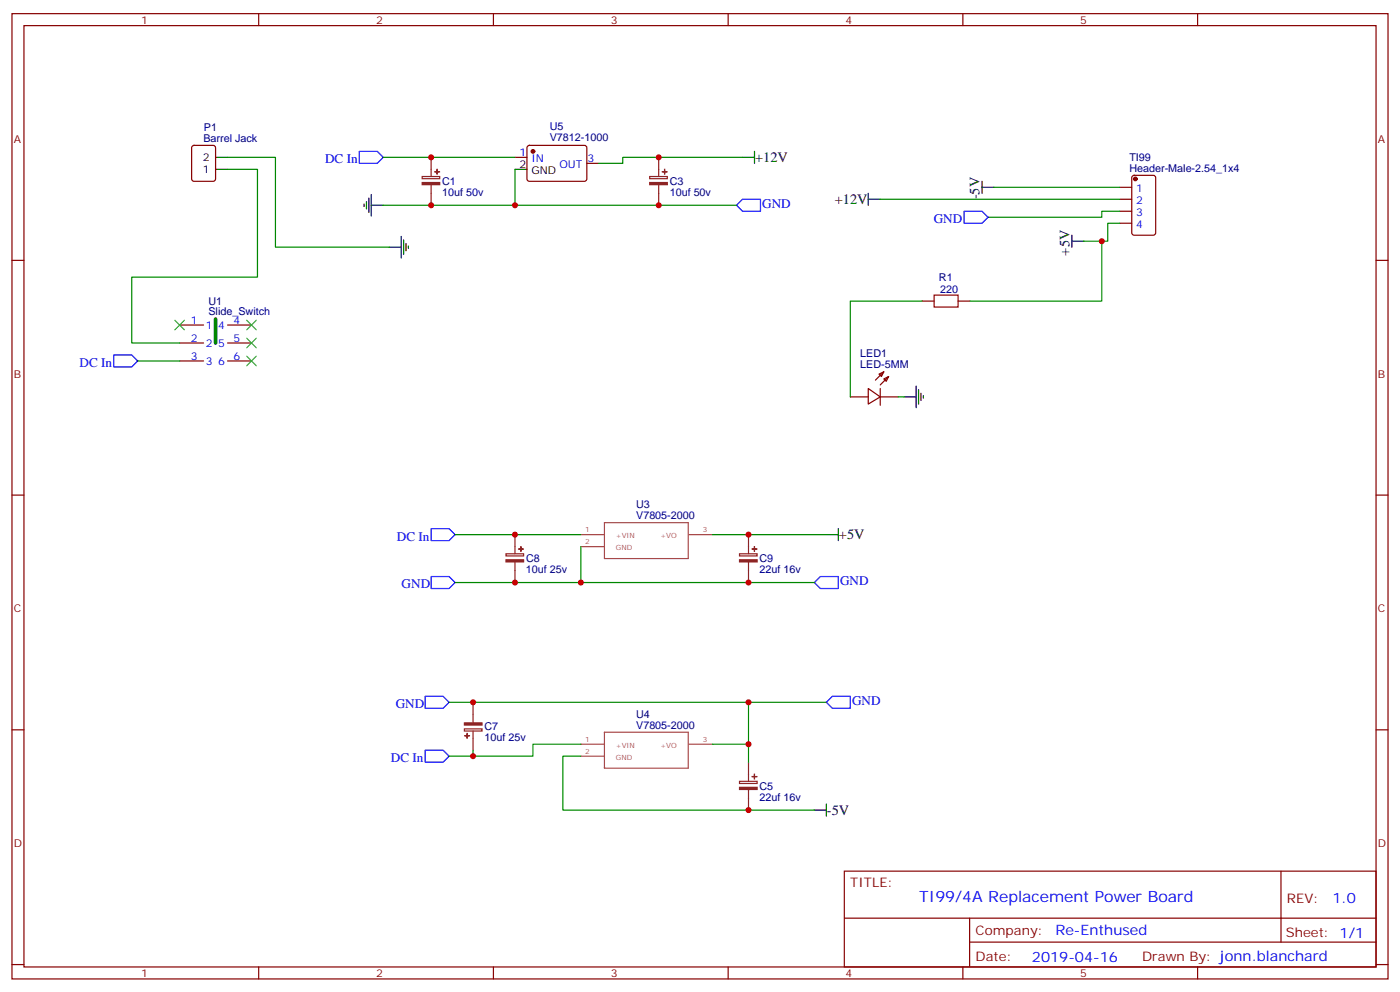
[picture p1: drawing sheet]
<svg xmlns="http://www.w3.org/2000/svg" width="412mm" height="292mm" viewBox="0 0 412 292" stroke-linecap="round" stroke-linejoin="round" font-family="sans-serif">
<g fill="none" stroke="#870000" stroke-width=".35">
<path d="M3.5 4h405.4v284.4h-405.4zM7.1 7.5h398.2v277.3h-398.2zM76.2 4v3.5M145.3 4v3.5M214.5 4v3.5M283.6 4v3.5M352.8 4v3.5M56.7 43l.4-.2h5.7l.6 .5 .1 9.4-.5 .7h-5.9l-.6-.5-.1-9.4zM151.7 46.4h3.5M155.5 43l.4-.2 16.5 .1 .5 .6-.1 9.5-.6 .4-16.5-.1-.5-.6v-9.2zM172.9 48.1h3.5M329.8 55.2h3.6"/>
<path d="M329.8 58.7h3.6M333.6 51.9l.5-.3h5.6l.7 .5v16.5l-.4 .6-5.9 .1-.7-.5v-16.4zM3.5 76.7h3.6M329.8 62.2h3.6M329.8 65.8h3.6M405.3 76.7h3.6M52.9 95.7h7.1M67 95.7h7.1M271.6 88.7h3.6M282.2 88.7h3.6M52.9 101h7.1M52.9 106.3h7.1"/>
<path d="M67 101h7.1M67 106.3h7.1M250.5 116.9h5.3M255.8 114.4l3.5 2.5-3.5 2.1zM258.9 110.2l1.4-.7-.7 1.4zM259.3 116.9h5.3M259.3 114.4v5M260.3 111.6l1.5-.7-.7 1.4zM260.3 109.5l-2.4 2.5M261.8 110.9l-2.5 2.5M3.5 145.8h3.6M405.3 145.8h3.6"/>
<path d="M3.5 215h3.6M405.3 215h3.6M248.7 256.6h156.6v28.2h-156.6zM377.3 256.6v20.9M248.7 270.5h156.5M285.6 277.5h119.6M285.6 270.5v14.1M3.5 284.1h3.6M76.2 284.8v3.6M145.3 284.8v3.6M214.5 284.8v3.6M283.6 284.8v3.6"/>
<path d="M352.8 284.8v3.6M405.3 284.1h3.6"/>
</g>
<g fill="none" stroke="#000" stroke-width=".35">
<path d="M63.5 49.9h3.5M63.5 46.4h3.5M107.9 59.4v2.1M108.7 58.3v4.3M109.4 57.3v6.3M151.7 49.9h3.5M218.7 46.4h3.5M222.2 44.6v3.5M255.8 58.7h3.5M255.8 56.9v3.6M289.3 55.2h3.5M289.3 53.4v3.5"/>
<path d="M107.2 60.1v.7M109.4 60.5h3.5M114.7 72.8h3.5M118.2 69.6v6.4M118.9 70.7v4.2M119.6 71.8v2.1M120.3 72.5v.7M315.7 71h3.6M315.7 69.3v3.5M266.3 116.9h3.6M269.9 113.7v6.4M270.6 114.8v4.2"/>
<path d="M271.3 115.9v2.1M272 116.6v.7M243.4 157.5h3.5M246.9 155.7v3.5M239.9 238.6h3.5M243.4 236.9v3.5"/>
</g>
<g fill="#870000" stroke="#870000" stroke-width=".35">
<circle cx="334.4" cy="52.7" r=".53"/>
<circle cx="157" cy="44.6" r=".53"/>
</g>
<g fill="none" stroke="#008700" stroke-width=".35">
<path d="M67 49.9h8.8v31.7h-37v19.4h14.1M67 46.4h14.1v26.4h33.6M112.9 46.4h38.8M151.7 49.9v10.6M218.7 46.4h-35.3v1.7h-7M259.3 58.7h70.5M292.8 55.2h37M112.9 60.5h104.1M324.6 71v17.7h-38.8M329.8 65.8h-3.5v5.2h-7M329.8 62.2h-5.2v1.8h-33.6M271.6 88.7h-21.1v28.2"/>
<path d="M40.6 106.3h12.3M264.6 116.9h1.7M134.1 157.5h37M209.9 157.5h33.5M134.1 171.6h105.8M171.1 161v10.6M132.3 206.9h111.1M171.1 219.2h-14.1v3.5h-17.7M209.9 219.2h10.6M220.5 206.9v17.6M139.3 221v1.7h-7M171.1 222.7h-5.3v15.9h74.1"/>
</g>
<path d="M275.2 86.9h7v3.6h-7z" fill="none" stroke="#a10000" stroke-width=".35"/>
<path d="M63.5 94v7" fill="none" stroke="#000" stroke-width="1.1"/>
<path d="M51.5 94.3l2.8 2.9M54.3 94.3l-2.8 2.9M72.7 94.3l2.8 2.9M72.7 99.6l2.8 2.8M75.5 94.3l-2.8 2.9M75.5 99.6l-2.8 2.8M72.7 104.9l2.8 2.8M75.5 104.9l-2.8 2.8" fill="none" stroke="#3c3" stroke-width=".35"/>
<g fill="none" stroke="#8c2424" stroke-width=".35">
<path d="M124.4 52h5.1v.6h-5.1zM127 46.4v5.6M127 54.5v6M191.4 52h5.2v.6h-5.2zM194 46.4v5.6M194 54.5v6M151.7 157.5v5.6M220.5 157.5v5.6M149 163.1h5.2v.7h-5.2zM151.7 165.6v6M217.8 163.1h5.2v.7h-5.2zM220.5 165.6v6"/>
<path d="M136.8 214.7h5.2v.6h-5.2zM139.3 206.9v6M139.3 215.3v5.7M217.8 230.2h5.2v.6h-5.2zM220.5 224.5v5.7M220.5 232.6v6"/>
</g>
<g fill="#8c2424" stroke="#8c2424" stroke-width=".35">
<path d="M124.4 53.8h5.1v.6h-5.1z"/>
<path d="M128.1 50.6h1.4z"/>
<path d="M128.7 49.9l.1 1.4z"/>
<path d="M191.4 53.8h5.2v.6h-5.2z"/>
<path d="M195.1 50.6h1.4z"/>
<path d="M195.8 49.9v1.4z"/>
<path d="M217.8 164.9h5.2v.6h-5.2z"/>
<path d="M221.5 161.7h1.5z"/>
<path d="M222.2 161v1.4z"/>
<path d="M149 164.9h5.2v.6h-5.2z"/>
<path d="M152.8 161.7h1.4z"/>
<path d="M153.4 161l.1 1.4z"/>
<path d="M217.8 231.9h5.2v.7h-5.2z"/>
<path d="M221.5 228.7l1.5 .1z"/>
<path d="M222.2 228v1.4z"/>
<path d="M136.8 212.9h5.2v.7h-5.2z"/>
<path d="M136.9 216.7h1.4z"/>
<path d="M137.6 216v1.5z"/>
</g>
<path d="M105.8 44.6h5.3l1.8 1.8-1.8 1.7h-5.3zM217 60.5l1.7-1.8h5.3v3.5h-5.3zM284 62.2h5.3l1.7 1.8-1.7 1.8h-5.3zM33.5 104.6h5.3l1.8 1.7-1.8 1.8h-5.3zM127 155.7h5.3l1.8 1.8-1.8 1.7h-5.3zM127 169.8h5.3l1.8 1.8-1.8 1.8h-5.3zM239.9 171.6l1.8-1.8h5.2v3.6h-5.2zM125.2 205.1h5.3l1.8 1.8-1.8 1.7h-5.3zM243.4 206.9l1.8-1.8h5.3v3.5h-5.3zM125.2 221h5.3l1.8 1.7-1.8 1.8h-5.3z" fill="none" stroke="#00f" stroke-width=".35"/>
<path d="M171.1 157.5h6.9M178 154h24.7v10.5h-24.7zM203 157.5h6.9M171.1 161h6.9M171.1 219.2h6.9M178 215.7h24.7v10.6h-24.7zM203 219.2h6.9M171.1 222.7h6.9" fill="none" stroke="#a64a4a" stroke-width=".35"/>
<g fill="#c00">
<circle cx="324.6" cy="71" r=".88"/>
<circle cx="139.3" cy="206.9" r=".88"/>
<circle cx="139.3" cy="222.7" r=".88"/>
<circle cx="220.5" cy="238.6" r=".88"/>
<circle cx="220.5" cy="206.9" r=".88"/>
<circle cx="220.5" cy="219.2" r=".88"/>
<circle cx="151.7" cy="157.5" r=".88"/>
<circle cx="220.5" cy="157.5" r=".88"/>
<circle cx="220.5" cy="171.6" r=".88"/>
<circle cx="151.7" cy="171.6" r=".88"/>
<circle cx="171.1" cy="171.6" r=".88"/>
<circle cx="127" cy="46.4" r=".88"/>
<circle cx="194" cy="46.4" r=".88"/>
<circle cx="127" cy="60.5" r=".88"/>
<circle cx="194" cy="60.5" r=".88"/>
<circle cx="151.7" cy="60.5" r=".88"/>
</g>
<text font-size="4.6" fill="#00f" x="270.8" y="265.6">TI99/4A Replacement Power Board</text>
<g font-size="4.2">
<text x="222.4" y="47.8">+12V</text>
<text x="288.6" y="58.7" transform="rotate(-90 288.6 58.7)">-5V</text>
<text x="245.9" y="60.1">+12V</text>
<text x="315" y="75.3" transform="rotate(-90 315 75.3)">+5V</text>
<text x="247.1" y="158.9">+5V</text>
<text x="243.6" y="240">-5V</text>
</g>
<g font-size="4.2" fill="#00f">
<text x="392.5" y="265.9">1.0</text>
<text x="310.9" y="275.4">Re-Enthused</text>
<text x="304" y="283.2">2019-04-16</text>
</g>
<g font-size="3.9" fill="#00f">
<text x="95.8" y="48.1">DC In</text>
<text x="224.6" y="61.2">GND</text>
<text x="275.1" y="65.8">GND</text>
<text x="23.4" y="108.1">DC In</text>
<text x="116.9" y="159.2">DC In</text>
<text x="118.3" y="173.3">GND</text>
<text x="247.5" y="172.3">GND</text>
<text x="116.6" y="208.6">GND</text>
<text x="251" y="207.7">GND</text>
<text x="115.2" y="224.5">DC In</text>
</g>
<g font-size="3.9" fill="#800">
<text x="250.5" y="261.2">TITLE:</text>
<text x="379.1" y="265.9">REV:</text>
<text x="287.4" y="275.4">Company:</text>
<text x="378.7" y="276">Sheet: 1/1</text>
<text x="287.4" y="283.1">Date:</text>
<text x="336.4" y="283.2">Drawn By: jonn.blanchard</text>
</g>
<g font-size="3.2" fill="#800">
<text x="41.6" y="7">1</text>
<text x="110.8" y="7">2</text>
<text x="179.9" y="7">3</text>
<text x="249.1" y="7">4</text>
<text x="318.2" y="7">5</text>
<text x="4.1" y="42.1">A</text>
<text x="405.9" y="42.1">A</text>
<text x="4.1" y="111.3">B</text>
<text x="405.9" y="111.3">B</text>
<text x="4.1" y="180.4">C</text>
<text x="405.9" y="180.4">C</text>
<text x="4.1" y="249.6">D</text>
<text x="405.9" y="249.6">D</text>
<text x="41.6" y="287.8">1</text>
<text x="110.8" y="287.8">2</text>
<text x="179.9" y="287.8">3</text>
<text x="249.1" y="287.8">4</text>
<text x="318.2" y="287.8">5</text>
</g>
<g font-size="3.2" fill="#000080">
<text x="59.9" y="41.8">Barrel Jack</text>
<text x="60.1" y="38.6">P1</text>
<text x="161.9" y="41.6">V7812-1000</text>
<text x="161.9" y="38.4">U5</text>
<text x="332.7" y="47.4">TI99</text>
<text x="332.7" y="50.6">Header-Male-2.54_1x4</text>
<text x="130.2" y="57.8">10uf 50v</text>
<text x="130.2" y="54.6">C1</text>
<text x="197.3" y="57.8">10uf 50v</text>
<text x="197.3" y="54.6">C3</text>
<text x="276.6" y="82.7">R1</text>
<text x="61.4" y="89.7">U1</text>
<text x="276.9" y="86.4">220</text>
<text x="61.4" y="92.9">Slide_Switch</text>
<text x="253.4" y="105.2">LED1</text>
<text x="253.4" y="108.4">LED-5MM</text>
<text x="187.4" y="149.7">U3</text>
<text x="187.4" y="152.9">V7805-2000</text>
<text x="154.9" y="165.6">C8</text>
<text x="223.7" y="165.6">C9</text>
<text x="154.9" y="168.9">10uf 25v</text>
<text x="223.7" y="168.9">22uf 16v</text>
<text x="142.7" y="215">C7</text>
<text x="187.4" y="214.6">V7805-2000</text>
<text x="187.4" y="211.5">U4</text>
<text x="142.7" y="218.3">10uf 25v</text>
<text x="223.7" y="232.6">C5</text>
<text x="223.7" y="235.9">22uf 16v</text>
</g>
<g font-size="3.2">
<text x="59.7" y="47.4">2</text>
<text x="59.7" y="50.9">1</text>
<text x="153" y="49.5">2</text>
<text x="156.5" y="51.3">GND</text>
</g>
<g font-size="3.2" fill="#00f">
<text x="153" y="46">1</text>
<text x="156.5" y="47.8">IN</text>
<text x="173" y="47.8">3</text>
<text x="164.8" y="49.5">OUT</text>
<text x="334.7" y="56.6">1</text>
<text x="334.7" y="60.1">2</text>
<text x="334.7" y="63.6">3</text>
<text x="334.7" y="67.2">4</text>
<text x="56.2" y="95.4">1</text>
<text x="68.8" y="95.4">4</text>
<text x="56.2" y="100.7">2</text>
<text x="60.7" y="96.8">1</text>
<text x="64.3" y="96.8">4</text>
<text x="68.8" y="100.7">5</text>
<text x="56.2" y="106">3</text>
<text x="60.7" y="102.1">2</text>
<text x="60.7" y="107.4">3</text>
<text x="64.3" y="102.1">5</text>
<text x="64.3" y="107.4">6</text>
<text x="68.8" y="106">6</text>
</g>
<g font-size="2.1" fill="#a54b4b">
<text x="172.4" y="156.8">1</text>
<text x="172.4" y="160.3">2</text>
<text x="181.4" y="158.5">+VIN</text>
<text x="194.5" y="158.5">+VO</text>
<text x="207" y="156.8">3</text>
<text x="181.4" y="162">GND</text>
<text x="172.4" y="218.5">1</text>
<text x="181.4" y="220.3">+VIN</text>
<text x="194.5" y="220.3">+VO</text>
<text x="207" y="218.5">3</text>
<text x="172.4" y="222">2</text>
<text x="181.4" y="223.8">GND</text>
</g>
</svg>
